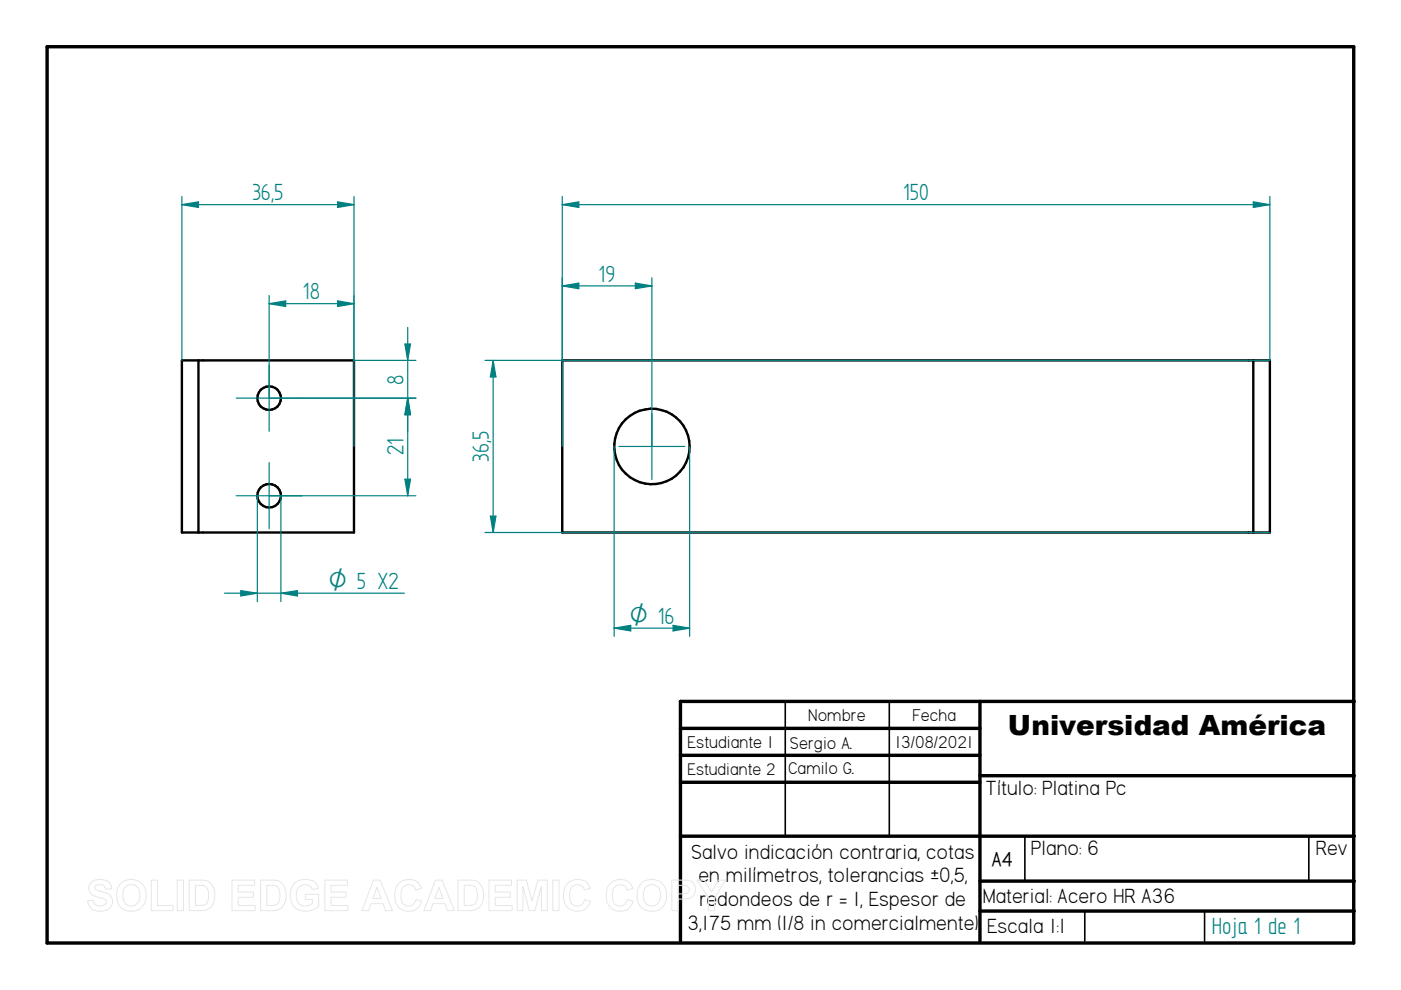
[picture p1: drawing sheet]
<svg xmlns="http://www.w3.org/2000/svg" width="297mm" height="210mm" viewBox="0 0 297 210" stroke-linecap="round" stroke-linejoin="round" font-family="sans-serif">
<path d="M10 9.9h277v190h-277zM144.3 154.4h63.5M207.8 148.7v50.8M287.1 148.7h-142.8v50.8M144.3 160.1h63.5M144.3 165.9h63.5M144.3 177.3h142.8M207.8 164.5h79.3M207.8 186.8h79.3M207.8 193.2h79.3" fill="none" stroke="#000" stroke-width=".72"/>
<path d="M166.5 148.7v28.6M188.5 148.7v28.6M217.3 177.4v9.4M277.5 177.4v9.4M230 193.2v6.3M255.4 193.2v6.3" fill="none" stroke="#000" stroke-width=".34"/>
<g fill="none" stroke="#000" stroke-width=".51">
<path d="M119.2 76.4h150v36.5h-150zM265.7 76.4v36.5"/>
<circle cx="138.2" cy="94.7" r="8"/>
</g>
<path d="M119.2 41.7v53M265.7 42.8l3.5 .6-3.5 .6zM269.2 41.7v34.7" fill="none" stroke="#008080" stroke-width=".25"/>
<path d="M265.7 42.8l3.5 .6-3.5 .6z" fill="#008080"/>
<path d="M119.2 43.4l3.5-.6v1.2z" fill="none" stroke="#008080" stroke-width=".25"/>
<path d="M119.2 43.4l3.5-.6v1.2z" fill="#008080"/>
<path d="M119.2 43.4h150M102.8 76.4h166.4M131.2 94.7h14M138.2 87.7v14M102.8 112.9h166.4M104 109.4h1.2l-.6 3.5z" fill="none" stroke="#008080" stroke-width=".25"/>
<path d="M104 109.4h1.2l-.6 3.5z" fill="#008080"/>
<path d="M104.6 76.4l.6 3.5h-1.2z" fill="none" stroke="#008080" stroke-width=".25"/>
<path d="M104.6 76.4l.6 3.5h-1.2z" fill="#008080"/>
<path d="M119.2 58.9v17.5M138.2 58.9v35.8M104.6 76.4v36.5M119.2 60.6l3.5-.6v1.2z" fill="none" stroke="#008080" stroke-width=".25"/>
<path d="M119.2 60.6l3.5-.6v1.2z" fill="#008080"/>
<path d="M134.7 60l3.5 .6-3.5 .6z" fill="none" stroke="#008080" stroke-width=".25"/>
<path d="M134.7 60l3.5 .6-3.5 .6z" fill="#008080"/>
<path d="M119.2 60.6h19M130.2 94.7v40.2M146.2 94.7v40.2M130.2 133.2l3.5-.6v1.2z" fill="none" stroke="#008080" stroke-width=".25"/>
<path d="M130.2 133.2l3.5-.6v1.2z" fill="#008080"/>
<path d="M142.7 132.6l3.5 .6-3.5 .6z" fill="none" stroke="#008080" stroke-width=".25"/>
<path d="M142.7 132.6l3.5 .6-3.5 .6z" fill="#008080"/>
<path d="M38.6 41.7v34.7M38.6 43.4l3.5-.6v1.2zM75.1 41.7v53M130.2 133.2h16" fill="none" stroke="#008080" stroke-width=".25"/>
<g fill="none" stroke="#000" stroke-width=".51">
<path d="M38.6 76.4h36.5v36.5h-36.5zM42.1 76.4v36.5"/>
<circle cx="57.1" cy="84.4" r="2.49"/>
<circle cx="57.1" cy="105.1" r="2.49"/>
</g>
<path d="M38.6 43.4l3.5-.6v1.2z" fill="#008080"/>
<path d="M71.6 42.8l3.5 .6-3.5 .6z" fill="none" stroke="#008080" stroke-width=".25"/>
<path d="M71.6 42.8l3.5 .6-3.5 .6z" fill="#008080"/>
<path d="M38.6 43.4h36.5M57.1 77.4v14M75.1 76.4h13.1M85.8 72.9h1.2l-.6 3.5zM50.1 84.4h38.1M57.1 98.1v14M50.1 105.1h13.9" fill="none" stroke="#008080" stroke-width=".25"/>
<path d="M85.8 72.9h1.2l-.6 3.5z" fill="#008080"/>
<path d="M86.4 84.4l.6 3.5h-1.2z" fill="none" stroke="#008080" stroke-width=".25"/>
<path d="M86.4 84.4l.6 3.5h-1.2z" fill="#008080"/>
<path d="M86.4 69.4v22M64 84.4h24.2M57.1 105.1h31.1M85.8 101.6h1.2l-.6 3.5z" fill="none" stroke="#008080" stroke-width=".25"/>
<path d="M85.8 101.6h1.2l-.6 3.5z" fill="#008080"/>
<path d="M86.4 84.4l.6 3.5h-1.2z" fill="none" stroke="#008080" stroke-width=".25"/>
<path d="M86.4 84.4l.6 3.5h-1.2z" fill="#008080"/>
<path d="M57.1 62.7v21.7M71.6 63.8l3.5 .6-3.5 .6zM75.1 62.7v13.7M86.4 84.4v20.7" fill="none" stroke="#008080" stroke-width=".25"/>
<path d="M71.6 63.8l3.5 .6-3.5 .6z" fill="#008080"/>
<path d="M57.1 64.4l3.5-.6v1.2z" fill="none" stroke="#008080" stroke-width=".25"/>
<path d="M57.1 64.4l3.5-.6v1.2z" fill="#008080"/>
<path d="M57.1 64.4h18M54.6 105.1v22.5M59.6 105.1v22.5M51.1 125.2l3.5 .6-3.5 .6z" fill="none" stroke="#008080" stroke-width=".25"/>
<path d="M51.1 125.2l3.5 .6-3.5 .6z" fill="#008080"/>
<path d="M59.6 125.8l3.5-.6v1.2z" fill="none" stroke="#008080" stroke-width=".25"/>
<path d="M59.6 125.8l3.5-.6v1.2z" fill="#008080"/>
<path d="M47.6 125.8h38.1" fill="none" stroke="#008080" stroke-width=".25"/>
<g fill="none" stroke="#e6e6e6" stroke-width=".21">
<path d="M19.3 187.2a3.1 3.1 0 0 1 4 .1l.4 1.2h-1.3a1.28 1.28 0 0 0-1-.9 1.28 1.28 0 0 0-1.3 .5v.3a5.6 5.6 0 0 0 2.5 1 1.98 1.98 0 0 1 1.2 2.3 1.98 1.98 0 0 1-2.2 1.5 2.48 2.48 0 0 1-3-2.2l1.2-.1a1.44 1.44 0 0 0 1.3 1.2 1.44 1.44 0 0 0 1.5-.9 1.18 1.18 0 0 0-1.4-.9 2.36 2.36 0 0 1-2.4-2l.1-.7zM25.8 187.1a3.3 3.3 0 0 1 3.9 0 3.3 3.3 0 0 1 1.2 3.7 3.2 3.2 0 0 1-3.8 2.3 3.2 3.2 0 0 1-2.4-3.7 3 3 0 0 1 1.1-2.3zM26.5 188.1a1.87 1.87 0 0 1 2.2-.3 1.87 1.87 0 0 1 1 2 1.87 1.87 0 0 1-1.8 2.3 1.87 1.87 0 0 1-1.9-2.3l.1-.8zM32.1 186.6h1.3v5.4h3.3v1.1h-4.6zM37.6 186.6h1.3v6.5h-1.3zM40.1 186.6h2.4a2.79 2.79 0 0 1 3 3.3 2.79 2.79 0 0 1-2.9 3.2h-2.5zM41.4 187.7a2.64 2.64 0 0 1 2.5 .5 3.3 3.3 0 0 1-.3 3.6l-.8 .2h-1.4zM49.2 186.6h4.8v1.1h-3.5v1.4h3.2v1.1h-3.2v1.8h3.6v1.1h-4.9zM55.2 186.6h2.4a2.79 2.79 0 0 1 3.1 3.3 2.79 2.79 0 0 1-3 3.2h-2.5zM56.6 187.7a2.64 2.64 0 0 1 2.4 .5 3.3 3.3 0 0 1-.3 3.6l-.8 .2h-1.3zM62.3 187.4a3.6 3.6 0 0 1 4.6-.2l.6 1.1-1.3 .3a1.8 1.8 0 0 0-2.2-.9 1.8 1.8 0 0 0-1.2 2 2.01 2.01 0 0 0 1.1 2.2 2.01 2.01 0 0 0 2.3-.4v-.8h-1.5v-1.1h2.9v2.6a3.8 3.8 0 0 1-5.5-.3 4 4 0 0 1 .2-4.5zM68.9 186.6h4.8v1.1h-3.5v1.4h3.2v1.1h-3.2v1.8h3.6v1.1h-4.9z"/>
<path d="M79.2 186.6h1.4l2.6 6.5h-1.4l-.6-1.5h-2.5l-.6 1.5h-1.4zM79.9 188.1l.9 2.4h-1.7zM84.5 187.4a2.87 2.87 0 0 1 4.9 1l-1.3 .3a1.6 1.6 0 0 0-1.8-1.1 1.6 1.6 0 0 0-1.3 1.7 2.19 2.19 0 0 0 1.3 2.8 1.55 1.55 0 0 0 1.9-1.4l1.2 .4a2.93 2.93 0 0 1-3.4 2 2.93 2.93 0 0 1-2.3-3.2v-.6a3.2 3.2 0 0 1 .8-1.9zM92.3 186.6h1.4l2.6 6.5h-1.4l-.5-1.5h-2.6l-.5 1.5h-1.4zM93 188.1l.9 2.4h-1.7zM97.1 186.6h2.4a2.79 2.79 0 0 1 3 3.3 2.79 2.79 0 0 1-2.9 3.2h-2.5zM98.4 187.7a2.64 2.64 0 0 1 2.4 .5 3.3 3.3 0 0 1-.2 3.6l-.9 .2h-1.3zM103.7 186.6h4.8v1.1h-3.5v1.4h3.2v1.1h-3.2v1.8h3.6v1.1h-4.9zM109.6 186.6h2l1.2 4.4 1.2-4.4h2v6.5h-1.2v-5.1l-1.4 5.1h-1.2l-1.3-5.1v5.1h-1.3zM117.2 186.6h1.3v6.5h-1.3zM120.3 187.4a2.87 2.87 0 0 1 4.8 1l-1.2 .3a1.6 1.6 0 0 0-1.9-1.1 1.6 1.6 0 0 0-1.2 1.7 2.19 2.19 0 0 0 1.3 2.8 1.55 1.55 0 0 0 1.8-1.4l1.3 .4a2.93 2.93 0 0 1-3.5 2 2.93 2.93 0 0 1-2.2-3.2v-.6a3.2 3.2 0 0 1 .8-1.9zM129.3 187.4a2.87 2.87 0 0 1 4.9 1l-1.2 .3a1.6 1.6 0 0 0-1.9-1.1 1.6 1.6 0 0 0-1.3 1.7 2.19 2.19 0 0 0 1.3 2.8 1.55 1.55 0 0 0 1.9-1.4l1.2 .4a2.93 2.93 0 0 1-3.4 2 2.93 2.93 0 0 1-2.3-3.2l.1-.6a3.2 3.2 0 0 1 .7-1.9z"/>
<path d="M136.2 187.1a3.3 3.3 0 0 1 3.9 0 3.3 3.3 0 0 1 1.1 3.7 3.2 3.2 0 0 1-3.7 2.3 3.2 3.2 0 0 1-2.4-3.7 3 3 0 0 1 1.1-2.3zM136.9 188.1a1.87 1.87 0 0 1 2.2-.3 1.87 1.87 0 0 1 .9 2 1.87 1.87 0 0 1-1.8 2.3 1.87 1.87 0 0 1-1.8-2.3l.1-.8zM142.4 186.6h2.1a2.5 2.5 0 0 1 2.7 1 2.08 2.08 0 0 1-.1 2.2 2.08 2.08 0 0 1-2.1 .8h-1.2v2.5h-1.4zM143.8 187.7h.6a1.28 1.28 0 0 1 1.7 .9 1.22 1.22 0 0 1-1.6 .9h-.7zM147.8 186.6h1.5l1.6 2.5 1.4-2.5h1.6l-2.4 3.7v2.8h-1.3v-2.8z"/>
</g>
<text font-size="5.9" x="213.7" y="155.9">Universidad América</text>
<g font-size="5.6" fill="#008080">
<text x="53.5" y="42.5">36,5</text>
<text x="191.5" y="42.5">150</text>
<text x="126.9" y="59.7">19</text>
<text x="64.2" y="63.5">18</text>
<text x="85.6" y="81.5" transform="rotate(-90 85.6 81.5)">8</text>
<text x="85.6" y="96.6" transform="rotate(-90 85.6 96.6)">21</text>
<text x="103.7" y="98" transform="rotate(-90 103.7 98)">36,5</text>
<text x="256.9" y="198.1">Hoja 1 de 1</text>
</g>
<g font-size="5.4" fill="#008080">
<text x="69.7" y="124.9">O 5 X2</text>
<text x="133.4" y="132.3">O 16</text>
</g>
<g font-size="4.9">
<text x="209" y="168.5">Título: Platina Pc</text>
<text x="146.6" y="182.1">Salvo indicación contraria, cotas</text>
<text x="218.6" y="181.3">Plano: 6</text>
<text x="279" y="181.3">Rev</text>
<text x="148.1" y="187.1">en milímetros, tolerancias ±0,5,</text>
<text x="208.4" y="191.6">Material: Acero HR A36</text>
<text x="145.8" y="197.1">3,175 mm (1/8 in comercialmente)</text>
<text x="148.3" y="192.1">redondeos de r = 1, Espesor de</text>
<text x="209.3" y="197.9">Escala 1:1</text>
</g>
<text font-size="4.7" x="210.3" y="183.6">A4</text>
<g font-size="4.1">
<text x="171.4" y="152.9">Nombre</text>
<text x="193.5" y="152.9">Fecha</text>
<text x="145.8" y="158.6">Estudiante 1</text>
<text x="167.5" y="158.9">Sergio A.</text>
<text x="189.8" y="158.5">13/08/2021</text>
<text x="145.8" y="164.3">Estudiante 2</text>
<text x="167.1" y="164.2">Camilo G.</text>
</g>
</svg>
